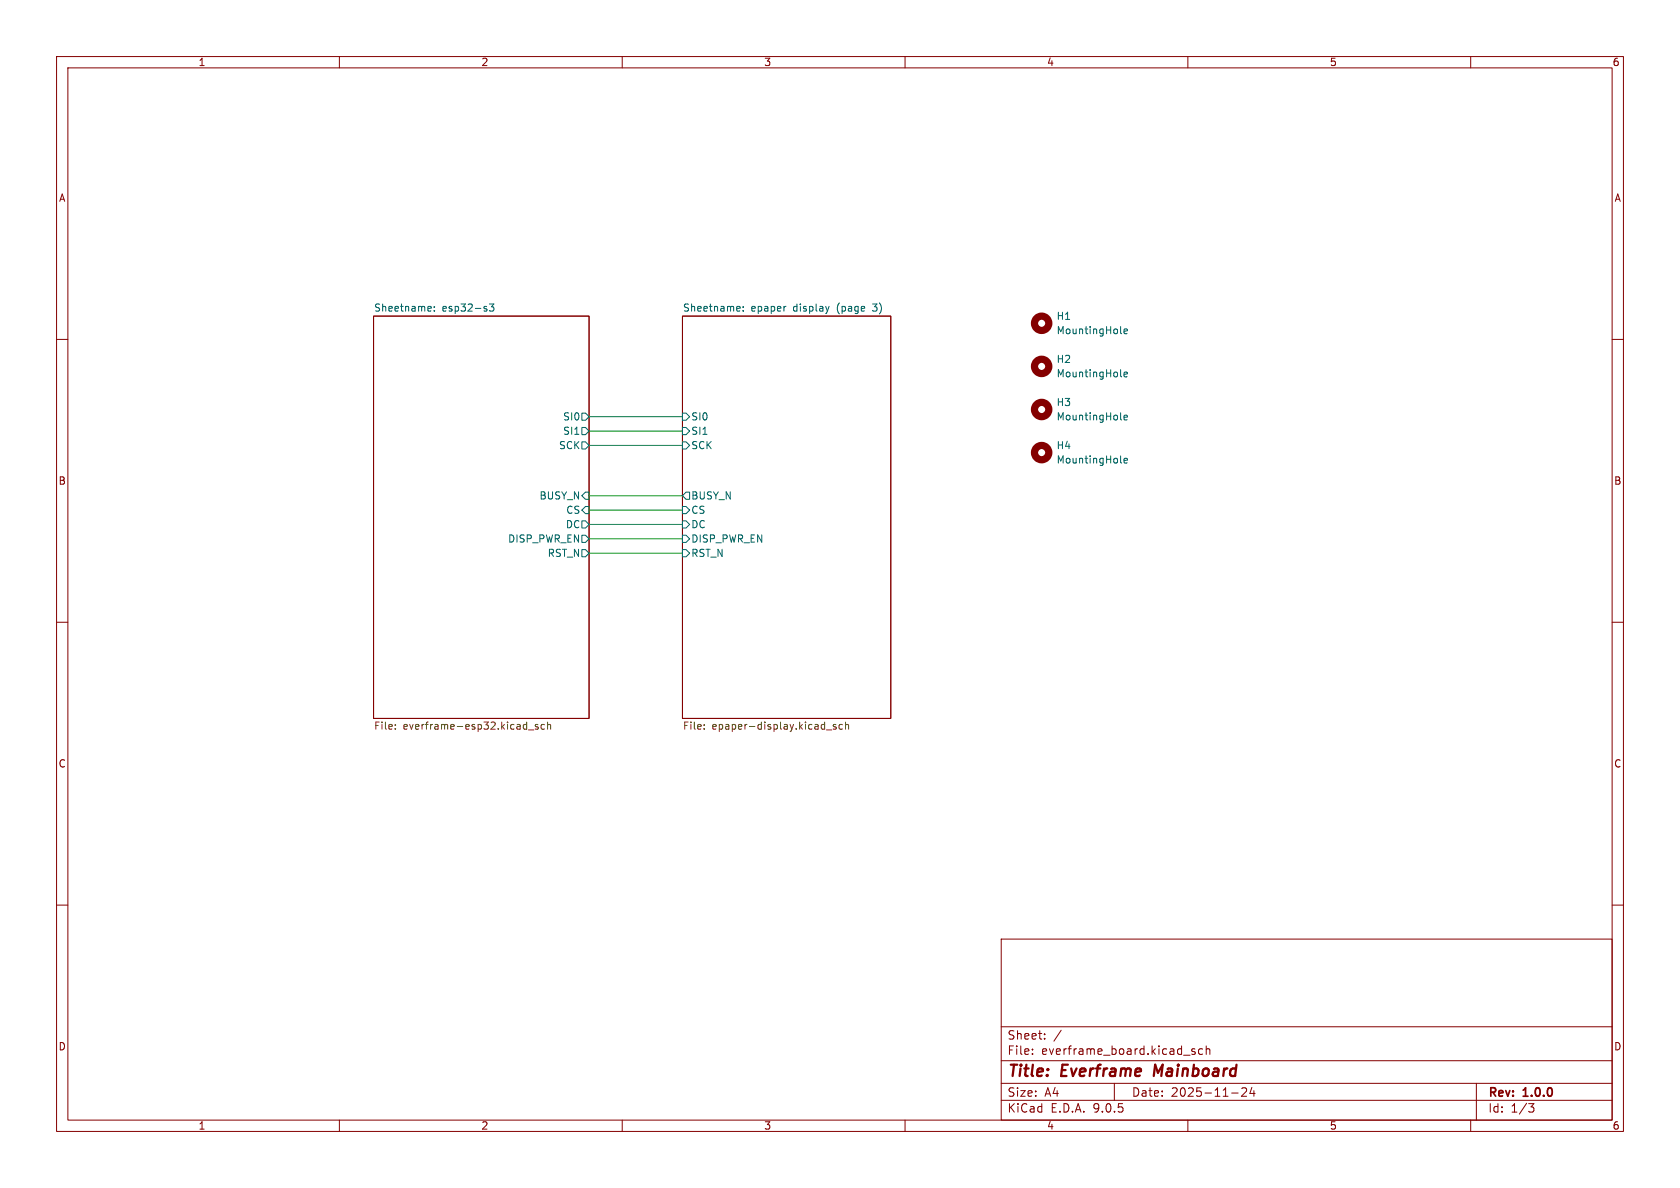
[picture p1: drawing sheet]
<svg xmlns="http://www.w3.org/2000/svg" width="297mm" height="210mm" viewBox="0 0 297 210" stroke-linecap="round" stroke-linejoin="round" font-family="sans-serif">
<g fill="none" stroke="#840000" stroke-width=".18">
<path d="M10 10h277v190h-277zM12 12h273v186h-273zM60 10v2M110 10v2M160 10v2M210 10v2M260 10v2M66 55.9h38.1v71.1h-38.1zM120.6 55.9h36.9v71.1h-36.9zM10 60h2M285 60h2M10 110h2"/>
<path d="M285 110h2M10 160h2M177 166h108v32h-108zM285 160h2M60 198v2M110 198v2M160 198v2M177 194.5h108M177 191.5h108M177 187.5h108M177 181.5h108M182.5 186.3v.1"/>
<path d="M182.5 185.5v.1M184.7 183.6v.1M184.7 182.8v.1M187.6 182.1l-1.3 2M197 191.5v3M210 198v2M211.2 185.5l-.3-.1-.2 .2v.2l.5 .2v.3h-.5M212.6 185.5l-.4-.1-.3 .3v.4l.1 .2h.6M213.2 185.5l.3-.1 .3 .1 .1 .9M213.2 184.9v1.5M217.7 193.2h1.2M219.5 192.4l.6-.1 .2 .1 .1 .3-.9 1.1h.9"/>
<path d="M221.3 192.2l-.3 1.1h.9M221.7 192.8v1M260 198v2M261 191.5v6.5M270.2 195.1h1l-.5 .6 .4 .1 .1 .5-.3 .3h-.4"/>
</g>
<path d="M204.2 188.2l-.2 2" fill="none" stroke="#840000" stroke-width=".4"/>
<g fill="none" stroke="#006464" stroke-width=".18">
<path d="M75.8 54.2h.4v.3l-.6 .1M76.2 54.9l-.4 .1M76.8 54.9v.1M76.8 54.2v.1M85.9 54.6l.2 .2-.2 .2M85.9 54.2h.1M86.5 53.7h.8l-.4 .5 .3 .1v.6l-.1 .1-.6-.1M130.4 54.2h.4v.3l-.6 .1M130.8 54.9l-.4 .1M131.4 54.9v.1M131.4 54.2v.1M138.8 54.2h.2"/>
<path d="M146.6 54.2l-.3 .8M198.1 58.8l.2 .2M198.7 58.6l.6-.1v-.3h-.4l-.2 .1 .1 .6h.5M102.9 78.1h.6l.6 .6-.6 .7h-.6zM102.9 73h.6l.6 .7-.6 .6h-.6zM102.9 75.6h.6l.6 .6-.6 .6h-.6zM120.6 78.1h.7l.6 .6-.6 .7h-.7zM120.6 73h.7l.6 .7-.6 .6h-.7zM120.6 75.6h.7l.6 .6-.6 .6h-.7zM198.1 66.4l.2 .2M198.1 74.1l.2 .1M198.7 66.2l.6-.1v-.3h-.4l-.2 .2 .1 .6h.5"/>
<path d="M198.7 73.8l.6-.1v-.2l-.4-.1-.2 .2 .1 .6h.5M102.9 92.1h.6l.6 .6-.6 .6h-.6zM102.9 94.6h.6l.6 .7-.6 .6h-.6zM102.9 97.2h.6l.6 .6-.6 .6h-.6zM103.5 87h.6v1.3h-.6l-.6-.7zM103.5 89.5h.6v1.3h-.6l-.6-.6zM120.6 89.5h.7l.6 .7-.6 .6h-.7zM120.6 92.1h.7l.6 .6-.6 .6h-.7zM120.6 94.6h.7l.6 .7-.6 .6h-.7zM120.6 97.2h.7l.6 .6-.6 .6h-.7zM121.3 87h.6v1.3h-.6l-.7-.7zM198.1 81.7l.2 .2"/>
<path d="M198.7 81.4l.6-.1v-.2l-.4-.1-.2 .2 .1 .6h.5"/>
</g>
<g fill="none" stroke="#725600" stroke-width=".18">
<path d="M69.9 128.8v.1M69.9 128.1v.1M93.4 129h1M95.1 128.1h-.3l-.2 .1 .1 .2 .4 .1v.3h-.5M96.3 128.1h-.4l-.2 .2 .1 .5h.5M96.8 128.2l.2-.1h.3v.8M96.8 127.6v1.3M124.5 128.8v.1M124.5 128.1v.1M146.1 129h1M147.8 128.1h-.3l-.2 .1 .1 .2 .4 .1v.3h-.5M148.9 128.1h-.3l-.3 .2 .1 .5h.5"/>
<path d="M149.5 128.2l.2-.1h.3v.8M149.5 127.6v1.3"/>
</g>
<g fill="none" stroke="#840000" stroke-width="1.3">
<circle cx="184.1" cy="57.1" r="1.27"/>
<circle cx="184.1" cy="64.8" r="1.27"/>
<circle cx="184.1" cy="72.4" r="1.27"/>
<circle cx="184.1" cy="80" r="1.27"/>
</g>
<path d="M104.1 73.7h16.5M104.1 76.2h16.5M104.1 78.7h16.5M104.1 87.6h16.5M104.1 92.7h16.5M104.1 90.2h16.5M104.1 95.3h16.5M104.1 97.8h16.5" fill="none" stroke="#009600" stroke-width=".18"/>
<g font-size="2.8" fill="#840000">
<text x="178" y="190.9">Title:</text>
<text x="187.7" y="190.9">Everframe</text>
<text x="204.8" y="190.9">Mainboard</text>
</g>
<g font-size="2.1" fill="#840000">
<text x="178" y="184">Sheet:</text>
<text x="178" y="186.7">File:</text>
<text x="184.1" y="186.7">everframe_board.kicad_sch</text>
<text x="178" y="196.9">KiCad</text>
<text x="178" y="194.1">Size:</text>
<text x="184.7" y="194.1">A4</text>
<text x="185.7" y="196.9">E.D.A.</text>
<text x="193.3" y="196.9">9.0.5</text>
<text x="200" y="194.1">Date:</text>
<text x="207" y="194.1">2025-11-24</text>
<text x="263" y="194.3">Rev:</text>
<text x="263" y="196.9">Id:</text>
<text x="267.1" y="196.9">1/3</text>
<text x="269.4" y="194.3">1.0.0</text>
</g>
<g font-size="1.8" fill="#840000">
<text x="35" y="11.9">1</text>
<text x="85" y="11.9">2</text>
<text x="135" y="11.9">3</text>
<text x="185" y="11.9">4</text>
<text x="235" y="11.9">5</text>
<text x="285" y="11.9">6</text>
<text x="10.3" y="35.9">A</text>
<text x="285.3" y="35.9">A</text>
<text x="10.3" y="85.9">B</text>
<text x="285.3" y="85.9">B</text>
<text x="10.3" y="135.9">C</text>
<text x="285.3" y="135.9">C</text>
<text x="10.3" y="185.9">D</text>
<text x="285.3" y="185.9">D</text>
<text x="35" y="199.9">1</text>
<text x="85" y="199.9">2</text>
<text x="135" y="199.9">3</text>
<text x="185" y="199.9">4</text>
<text x="235" y="199.9">5</text>
<text x="285" y="199.9">6</text>
</g>
<g font-size="1.8" fill="#006464">
<text x="66" y="55.2">Sheetname:</text>
<text x="78.2" y="55.2">esp32-s3</text>
<text x="120.6" y="55.2">Sheetname:</text>
<text x="132.8" y="55.2">epaper</text>
<text x="140.3" y="55.2">display</text>
<text x="148.2" y="55.2">(page</text>
<text x="154.8" y="55.2">3)</text>
<text x="186.7" y="56.7">H1</text>
<text x="186.7" y="59.3">MountingHole</text>
<text x="186.7" y="64.4">H2</text>
<text x="186.7" y="66.9">MountingHole</text>
<text x="186.7" y="72">H3</text>
<text x="99.5" y="74.5">SI0</text>
<text x="99.5" y="77.1">SI1</text>
<text x="122.1" y="74.5">SI0</text>
<text x="122.1" y="77.1">SI1</text>
<text x="186.7" y="74.5">MountingHole</text>
<text x="98.7" y="79.6">SCK</text>
<text x="122.1" y="79.6">SCK</text>
<text x="186.7" y="79.6">H4</text>
<text x="186.7" y="82.1">MountingHole</text>
<text x="95.3" y="88.5">BUSY_N</text>
<text x="122.1" y="88.5">BUSY_N</text>
<text x="99.9" y="93.6">DC</text>
<text x="100" y="91">CS</text>
<text x="122.1" y="91">CS</text>
<text x="122.1" y="93.6">DC</text>
<text x="89.7" y="96.1">DISP_PWR_EN</text>
<text x="96.7" y="98.7">RST_N</text>
<text x="122.1" y="96.1">DISP_PWR_EN</text>
<text x="122.1" y="98.7">RST_N</text>
</g>
<g font-size="1.8" fill="#725600">
<text x="66" y="129.3">File:</text>
<text x="71.3" y="129.3">everframe-esp32.kicad_sch</text>
<text x="120.6" y="129.3">File:</text>
<text x="125.9" y="129.3">epaper-display.kicad_sch</text>
</g>
</svg>
